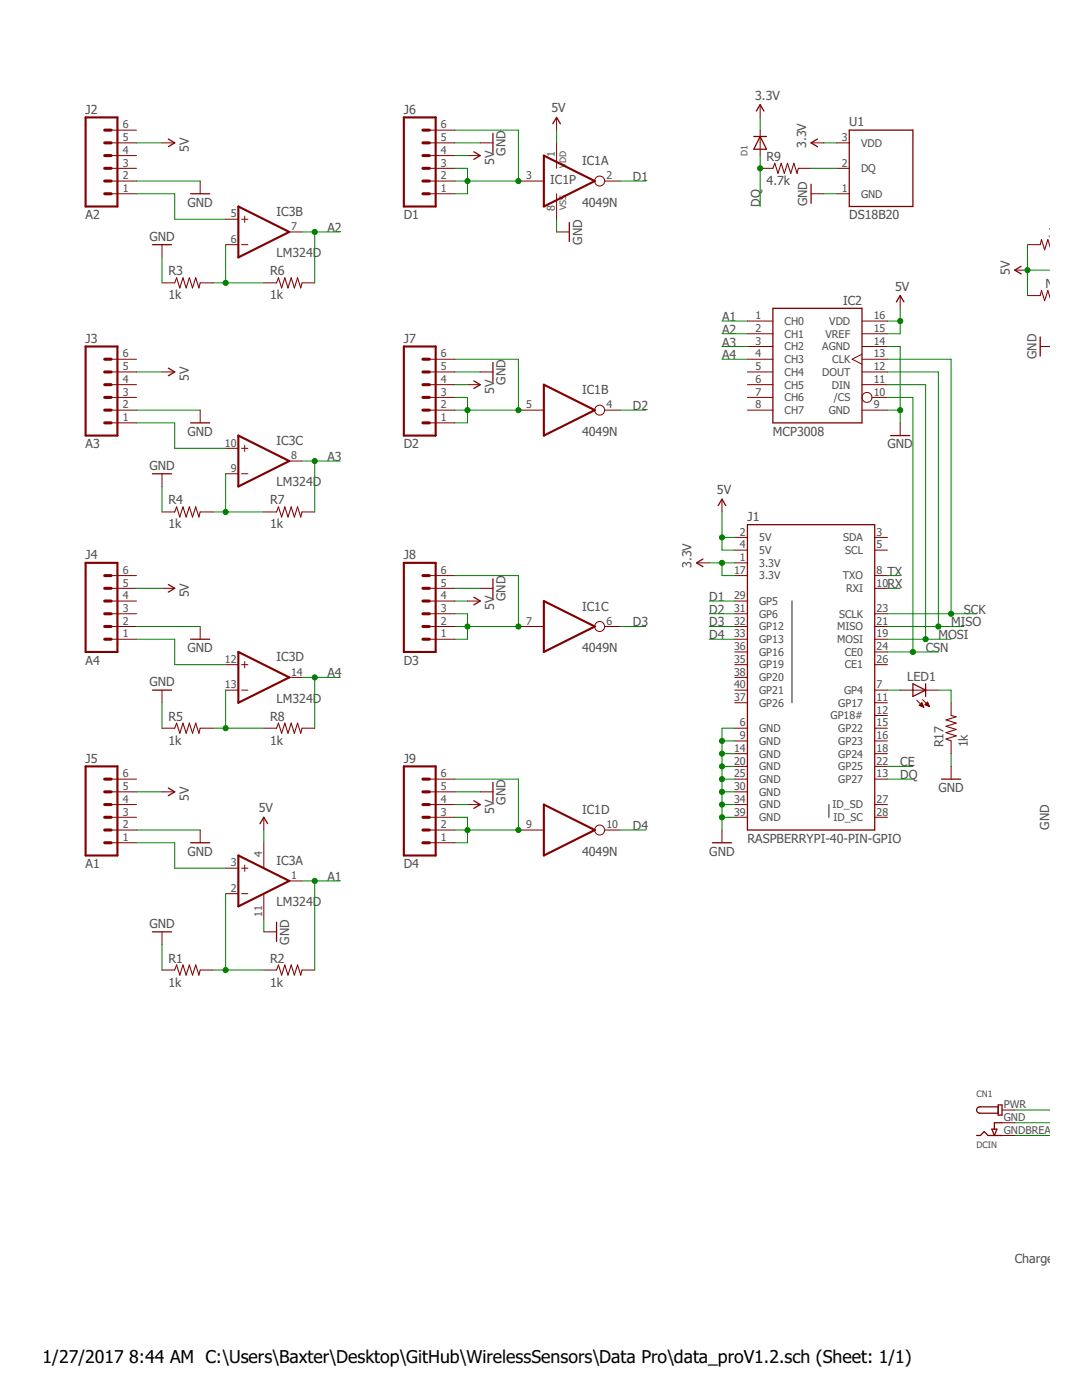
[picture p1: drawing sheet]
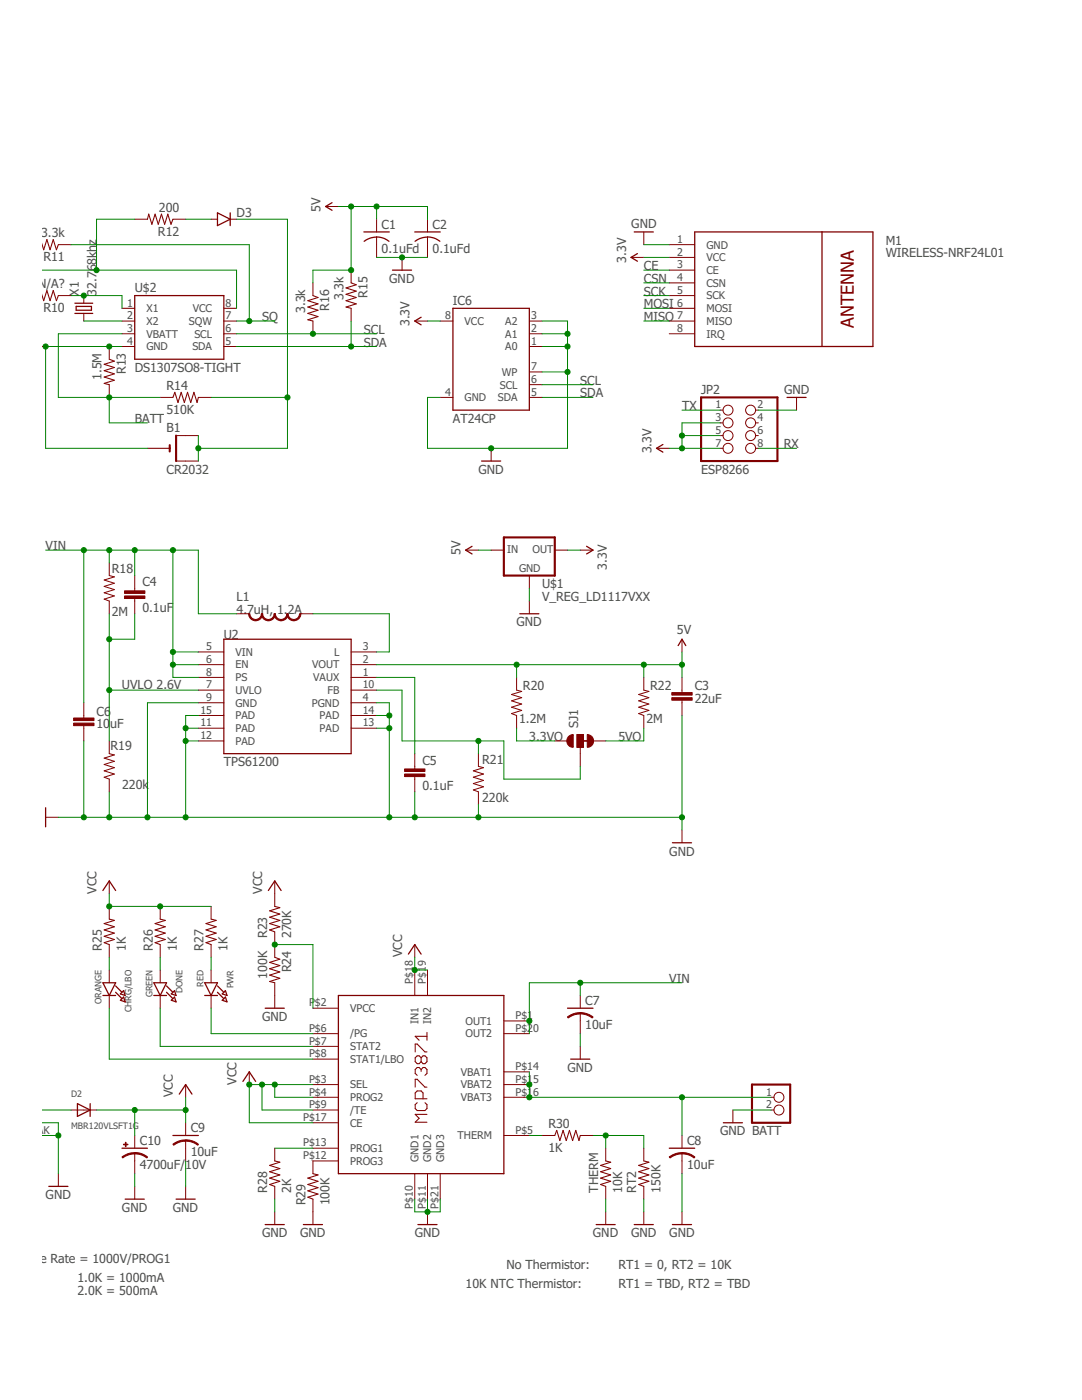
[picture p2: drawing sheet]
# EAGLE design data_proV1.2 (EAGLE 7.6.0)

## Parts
B1  CR2032  CR2032SMT  [CR2032-SMD]
BATT  JST_2PIN-SMT-RA  [JST-PH-2-SMT-RA]
C1  0.1uFd  C-USC0805  [C0805]
C2  0.1uFd  C-USC0805  [C0805]
C3  22uF  CAP0805  [0805]
C4  0.1uF  CAP0603-CAP  [0603-CAP]
C5  0.1uF  CAP0603-CAP  [0603-CAP]
C6  10uF  CAP1206  [1206]
C7  10uF  C-USC0805K  [C0805K]
C8  10uF  C-USC0805K  [C0805K]
C9  10uF  C-USC0805K  [C0805K]
C10  4700uF/10V  CPOL-USE5-13  [E5-13]
CHRG/LBO  ORANGE  LED0805_NOOUTLINE  [CHIPLED_0805_NOOUTLINE]
CN1  DCIN  DCBARRELSMT  [DCJACK_2MM_SMT]
D1  DIODESOD-323F  [SOD-323F]
D2  MBR120VLSFT1G  DIODESOD-123  [SOD-123]
D3  DIODESMB  [SMB-DIODE]
DONE  GREEN  LED0805_NOOUTLINE  [CHIPLED_0805_NOOUTLINE]
IC1  4049N  [DIL16]
IC2  MCP3008  [DIL16]
IC3  LM324D  [SO14]
IC4  MCP73871  [QFN20_4MM]
IC6  AT24CP  [DIL08]
J1  RASPBERRYPI-40-PIN-GPIO  [2X20-SHROUDED]
J2  A2  M06VERNIER-ANALOG  [BTA]
J3  A3  M06VERNIER-ANALOG  [BTA]
J4  A4  M06VERNIER-ANALOG  [BTA]
J5  A1  M06VERNIER-ANALOG  [BTA]
J6  D1  M06VERNIER-DIGITAL  [BTD]
J7  D2  M06VERNIER-DIGITAL  [BTD]
J8  D3  M06VERNIER-DIGITAL  [BTD]
J9  D4  M06VERNIER-DIGITAL  [BTD]
JP2  ESP8266  PINHD-2X4  [2X04]
L1  4.7uH, 1.2A  INDUCTOR.  [CDRH2D09]
LED1  LEDCHIP-LED0805  [CHIP-LED0805]
M1  WIRELESS-NRF24L01  [WIRELESS-NRF24L01]
PWR  RED  LED0805_NOOUTLINE  [CHIPLED_0805_NOOUTLINE]
R1  1k  R-US_R0805  [R0805]
R2  1k  R-US_R0805  [R0805]
R3  1k  R-US_R0805  [R0805]
R4  1k  R-US_R0805  [R0805]
R5  1k  R-US_R0805  [R0805]
R6  1k  R-US_R0805  [R0805]
R7  1k  R-US_R0805  [R0805]
R8  1k  R-US_R0805  [R0805]
R9  4.7k  R-US_R0805  [R0805]
R10  N/A?  R-US_R0805  [R0805]
R11  3.3k  R-US_R0805  [R0805]
R12  200  R-US_R0805  [R0805]
R13  1.5M  R-US_R0805  [R0805]
R14  510K  R-US_R0805  [R0805]
R15  3.3k  R-US_R0805  [R0805]
R16  3.3k  R-US_R0805  [R0805]
R17  1k  R-US_R0805  [R0805]
R18  2M  RESISTOR0603-RES  [0603-RES]
R19  220k  RESISTOR0603-RES  [0603-RES]
R20  1.2M  RESISTOR0603-RES  [0603-RES]
R21  220k  RESISTOR0603-RES  [0603-RES]
R22  2M  RESISTOR0603-RES  [0603-RES]
R23  270K  R-US_R0805  [R0805]
R24  100K  R-US_R0805  [R0805]
R25  1K  R-US_R0805  [R0805]
R26  1K  R-US_R0805  [R0805]
R27  1K  R-US_R0805  [R0805]
R28  2K  R-US_FLIPFLOP  [0805-THM]
R29  100K  R-US_R0805  [R0805]
R30  1K  R-US_M0805  [M0805]
RT2  150K  R-US_M0805  [M0805]
SJ1  SOLDERJUMPER_2WAYPASTE2&3  [SJ_3_PASTE2&3]
THERM  10K  R-US_FLIPFLOP  [0805-THM]
U1  DS18B20  [TO-92-AMMO]
U2  TPS61200  [QFN-10_PAD]
U$1  V_REG_LD1117VXX  [78XXL]
U$2  DS1307SO8-TIGHT  [SO08-TIGHT]
X1  32.768khz  CRYSTALTC38H  [TC38H]

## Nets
3.3V: D1.C IC6.8(VCC) J1.1(3.3V) J1.17(3.3V) JP2.3 JP2.5 JP2.7 M1.2(VCC) U1.3(VDD) U$1.GND(OUT)
3.3VO: R20.1 SJ1.1
5V: C1.1 C2.1 C3.1 IC1.1(P:VDD) IC2.15(VREF) IC2.16(VDD) IC3.4(P:V+) J1.2(5V) J1.4(5V) J2.5 J3.5 J4.5 J5.5 J6.4 J7.4 J8.4 J9.4 R10.2 R11.2 R12.2 R15.1 R16.1 R20.2 R22.2 U2.2(VOUT) U$1.OUT(IN) U$2.8(VCC)
5VO: R22.1 SJ1.3
A1: IC2.1(CH0) IC3.1(A:OUT) R2.2
A2: IC2.2(CH1) IC3.7(B:OUT) R6.2
A3: IC2.3(CH2) IC3.8(C:OUT) R7.2
A4: IC2.4(CH3) IC3.14(D:OUT) R8.2
BATT: R13.2 R14.1 U$2.3(VBATT)
BATT1: BATT.1 C8.1 IC4.P$14(VBAT1) IC4.P$15(VBAT2) IC4.P$16(VBAT3)
CE: J1.15(GP22) M1.3(CE)
CSN: IC2.10(/CS) J1.24(CE0) M1.4(CSN)
D1: IC1.2(A:O) J1.29(GP5)
D2: IC1.4(B:O) J1.31(GP6)
D3: IC1.6(C:O) J1.32(GP12)
D4: IC1.10(D:O) J1.33(GP13)
DQ: D1.A J1.13(GP27) R9.1
FB: R21.2 SJ1.2 U2.10(FB)
GND: B1.- BATT.2 C1.2 C2.2 C3.2 C5.2 C6.2 C7.2 C8.2 C9.2 C10.- CN1.GND(GNDBREAK) CN1.GNDBREAK(GND) IC1.8(P:VSS) IC2.9(GND) IC2.14(AGND) IC3.11(P:V-) IC4.P$10(GND1) IC4.P$11(GND2) IC4.P$21(GND3) IC6.1(A0) IC6.2(A1) IC6.3(A2) IC6.4(GND) IC6.7(WP) J1.6(GND) J1.9(GND) J1.14(GND) J1.20(GND) J1.25(GND) J1.30(GND) J1.34(GND) J1.39(GND) J2.2 J3.2 J4.2 J5.2 J6.5 J7.5 J8.5 J9.5 JP2.2 M1.1(GND) R1.1 R3.1 R4.1 R5.1 R13.1 R17.1 R19.1 R21.1 R24.2 R28.1 R29.1 RT2.1 THERM.1 U1.1(GND) U2.4(PGND) U2.9(GND) U2.11(PAD) U2.12(PAD) U2.13(PAD) U2.14(PAD) U2.15(PAD) U$1.IN(GND) U$2.4(GND)
MISO: IC2.12(DOUT) J1.21(MISO) M1.7(MISO)
MOSI: IC2.11(DIN) J1.19(MOSI) M1.6(MOSI)
N$1: U$2.2(X2) X1.1
N$2: R10.1 U$2.1(X1) X1.2
N$3: B1.+$1(+) B1.+$2(+1) D3.C R14.2
N$4: J1.7(GP4) LED1.A
N$5: IC3.2(A:-IN) R1.2 R2.1
N$6: R9.2 U1.2(DQ)
N$7: IC3.13(D:-IN) R5.2 R8.1
N$8: IC3.6(B:-IN) R3.2 R6.1
N$9: L1.P$1 U2.3(L)
N$10: D3.A R12.1
N$11: IC1.3(A:I) J6.1 J6.2 J6.3 J6.6
N$12: IC1.5(B:I) J7.1 J7.2 J7.3 J7.6
N$13: C5.1 U2.1(VAUX)
N$14: IC1.7(C:I) J8.1 J8.2 J8.3 J8.6
N$15: IC1.9(D:I) J9.1 J9.2 J9.3 J9.6
N$16: IC3.9(C:-IN) R4.2 R7.1
N$17: LED1.C R17.2
N$18: IC4.P$2(VPCC) R23.1 R24.1
N$19: IC4.P$6(/PG) PWR.C
N$20: DONE.C IC4.P$7(STAT2)
N$21: CHRG/LBO.C IC4.P$8(STAT1/LBO)
N$22: CHRG/LBO.A R25.1
N$23: DONE.A R26.1
N$24: PWR.A R27.1
N$25: IC4.P$12(PROG3) R29.2
N$26: IC4.P$13(PROG1) R28.2
N$27: IC4.P$5(THERM) R30.1
N$28: R30.2 RT2.2 THERM.2
N$29: CN1.PWR D2.A
RX: J1.10(RXI) JP2.8
S1-5V1: IC3.5(B:+IN) J2.1
S1-5V2: IC3.10(C:+IN) J3.1
S1-5V3: IC3.3(A:+IN) J5.1
S1-5V4: IC3.12(D:+IN) J4.1
SCK: IC2.13(CLK) J1.23(SCLK) M1.5(SCK)
SCL: IC6.6(SCL) R16.2 U$2.6(SCL)
SDA: IC6.5(SDA) R15.2 U$2.5(SDA)
SQ: R11.1 U$2.7(SQW)
TX: J1.8(TXO) JP2.1
UVLO: C4.2 R18.1 R19.2 U2.7(UVLO)
VCC: C9.1 C10.+ D2.C IC4.P$3(SEL) IC4.P$4(PROG2) IC4.P$9(/TE) IC4.P$17(CE) IC4.P$18(IN1) IC4.P$19(IN2) R23.2 R25.2 R26.2 R27.2
VIN: C4.1 C6.1 C7.1 IC4.P$1(OUT1) IC4.P$20(OUT2) L1.P$2 R18.2 U2.5(VIN) U2.6(EN) U2.8(PS)
Unconnected: IC1.11(E:I) IC1.12(E:O) IC1.14(F:I) IC1.15(F:O) IC2.5(CH4) IC2.6(CH5) IC2.7(CH6) IC2.8(CH7) J1.3(SDA) J1.5(SCL) J1.11(GP17) J1.12(GP18#) J1.16(GP23) J1.18(GP24) J1.22(GP25) J1.26(CE1) J1.27(ID_SD) J1.28(ID_SC) J1.35(GP19) J1.36(GP16) J1.37(GP26) J1.38(GP20) J1.40(GP21) J2.3 J2.4 J2.6 J3.3 J3.4 J3.6 J4.3 J4.4 J4.6 J5.3 J5.4 J5.6 JP2.4 JP2.6 M1.8(IRQ)

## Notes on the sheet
- UVLO 2.6V
- Charge Rate = 1000V/PROG1
- No Thermistor: | RT1 = 0, RT2 = 10K
- 1.0K = 1000mA
- 10K NTC Thermistor: | RT1 = TBD, RT2 = TBD
- 2.0K = 500mA

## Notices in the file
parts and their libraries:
SparkFun-Boards: Licensing: Creative Commons ShareAlike 4.0 International - https://creativecommons.org/licenses/by-sa/4.0
diy-modules: Released under the Creative Commons Attribution 4.0 International License: http://creativecommons.org/licenses/by/4.0
